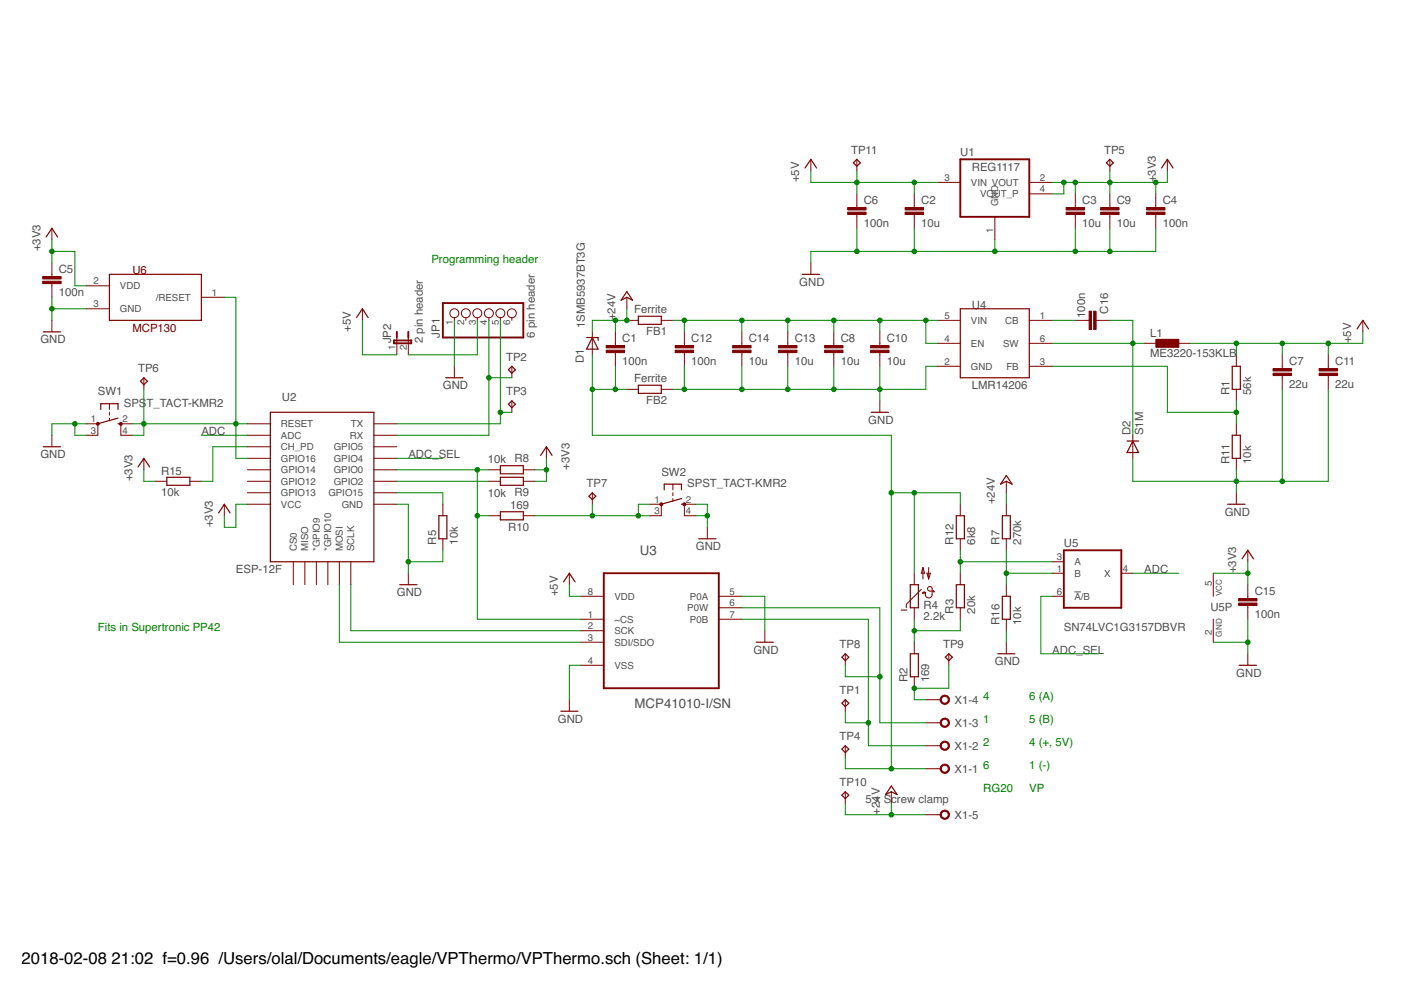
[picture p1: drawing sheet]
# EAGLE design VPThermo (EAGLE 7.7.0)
Assembly variants: MAIN

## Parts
C1  100n  C-EUC0603  [C0603]
C2  10u  C-EUC0805  [C0805]
C3  10u  C-EUC0805  [C0805]
C4  100n  C-EUC0603  [C0603]
C5  100n  C-EUC0603  [C0603]
C6  100n  C-EUC0603  [C0603]
C7  22u  C-EUC0805  [C0805]
C8  10u  C-EUC0805  [C0805]
C9  10u  C-EUC0805  [C0805]
C10  10u  C-EUC0805  [C0805]
C11  22u  C-EUC0805  [C0805]
C12  100n  C-EUC0603  [C0603]
C13  10u  C-EUC0805  [C0805]
C14  10u  C-EUC0805  [C0805]
C15  100n  C-EUC0603  [C0603]
C16  100n  C-EUC0603  [C0603]
D1  1SMB5937BT3G  ZENER-DIODESMB  [SMB]
D2  S1M  [SMA]
FB1  Ferrite  RR0603  [R0603]
FB2  Ferrite  RR0603  [R0603]
JP1  6 pin header  PINHD-1X6  [1X06]
JP2  2 pin header  JP1E  [JP1]
L1  ME3220-153KLB  SDR0302  [SDR0302]
R1  56k  RR0603  [R0603]
R2  169  RR0603  [R0603]
R3  20k  RR0603  [R0603]
R4  2.2k  NTC640  [P640]
R5  10k  RR0603  [R0603]
R7  270k  RR0603  [R0603]
R8  10k  RR0603  [R0603]
R9  10k  RR0603  [R0603]
R10  169  RR0603  [R0603]
R11  10k  RR0603  [R0603]
R12  6k8  RR0603  [R0603]
R15  10k  RR0603  [R0603]
R16  10k  RR0603  [R0603]
SW1  SPST_TACT-KMR2  [KMR2]
SW2  SPST_TACT-KMR2  [KMR2]
TP1  TPB1,27  [B1,27]  (not fitted in variant MAIN)
TP2  TPB1,27  [B1,27]  (not fitted in variant MAIN)
TP3  TPB1,27  [B1,27]  (not fitted in variant MAIN)
TP4  TPB1,27  [B1,27]  (not fitted in variant MAIN)
TP5  TPB1,27  [B1,27]  (not fitted in variant MAIN)
TP6  TPB1,27  [B1,27]  (not fitted in variant MAIN)
TP7  TPB1,27  [B1,27]  (not fitted in variant MAIN)
TP8  TPB1,27  [B1,27]  (not fitted in variant MAIN)
TP9  TPB1,27  [B1,27]  (not fitted in variant MAIN)
TP10  TPB1,27  [B1,27]  (not fitted in variant MAIN)
TP11  TPB1,27  [B1,27]  (not fitted in variant MAIN)
U1  REG1117  [SOT223]
U2  ESP-12F  ESP12ESMD  [ESP12E-SMD]  (not fitted in variant MAIN)
U3  MCP41010-I/SN  MCP4151-103E/SN  [SOIC127P600X175-8N]
U4  LMR14206  [SOT-23-6]
U5  SN74LVC1G3157DBVR  741G3157DBVR  [DBV_R-PDSO-G6]
U6  MCP130  [SOT23]
X1  5 x Screw clamp  W237-05P  [W237-5P]

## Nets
+3V3: C3.1 C4.1 C5.1 C9.1 C15.1 R8.1 R9.1 R15.1 TP5.TP U1.2(VOUT) U1.4(VOUT_P) U2.VCC U5.5(VCC) U6.2(VDD)
+5V: C2.1 C6.1 C7.1 C11.1 JP2.1 L1.2 R1.2 TP11.TP U1.3(VIN) U3.8(VDD)
+24V: C1.1 D1.C FB1.2 R7.2 TP10.TP X1.5
ADC: U2.ADC U5.4(X)
ADC_SEL: U2.GPIO4 U5.6(!A!/B)
GND: C2.2 C3.2 C4.2 C5.2 C6.2 C7.2 C8.2 C9.2 C10.2 C11.2 C12.2 C13.2 C14.2 C15.2 D2.A FB2.1 JP1.1 R5.1 R11.1 R16.1 SW1.1(P) SW1.3(P1) SW2.2(S) SW2.4(S1) U1.1(GND) U2.GND U3.4(VSS) U3.5(P0A) U4.2(GND) U5.2(GND) U6.3(GND)
N$1: R10.1 SW2.1(P) SW2.3(P1) TP7.TP
N$2: U2.MOSI U3.3(SDI/SDO)
N$3: C16.2 U4.1(CB)
N$4: JP1.3 JP2.2
N$5: U2.SCLK U3.2(SCK)
N$6: JP1.4 TP2.TP U2.RXD0(RX)
N$7: JP1.5 TP3.TP U2.TXD0(TX)
N$9: R3.2 R12.1 U5.3(A)
N$10: TP8.TP U3.6(P0W) X1.3
N$11: R2.2 R3.1 R4.1
N$12: R2.1 TP9.TP X1.4
N$13: R5.2 U2.GPIO15
N$14: C8.1 C10.1 C12.1 C13.1 C14.1 FB1.1 U4.4(EN) U4.5(VIN)
N$15: TP1.TP U3.7(P0B) X1.2
N$16: R8.2 R10.2 U2.GPIO0 U3.1(~CS)
N$17: R9.2 U2.GPIO2
N$18: C1.2 D1.A FB2.2 R4.2 R12.2 TP4.TP X1.1
N$19: R1.1 R11.2 U4.3(FB)
N$20: R15.2 U2.CH_PD
N$21: R7.1 R16.2 U5.1(B)
N$22: SW1.2(S) SW1.4(S1) TP6.TP U2.GPIO16 U2.RESET U6.1(/RESET)
N$23: C16.1 D2.C L1.1 U4.6(SW)
Unconnected: JP1.2 JP1.6 U2.CS0 U2.GPIO5 U2.GPIO9(*GPIO9) U2.GPIO10(*GPIO10) U2.GPIO12 U2.GPIO13 U2.GPIO14 U2.MISO

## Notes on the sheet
- Programming header
- Fits in Supertronic PP42
- 4 | 6 (A)
- 1 | 5 (B)
- 2 | 4 (+, 5V)
- 6 | 1 (-)
- RG20 | VP
